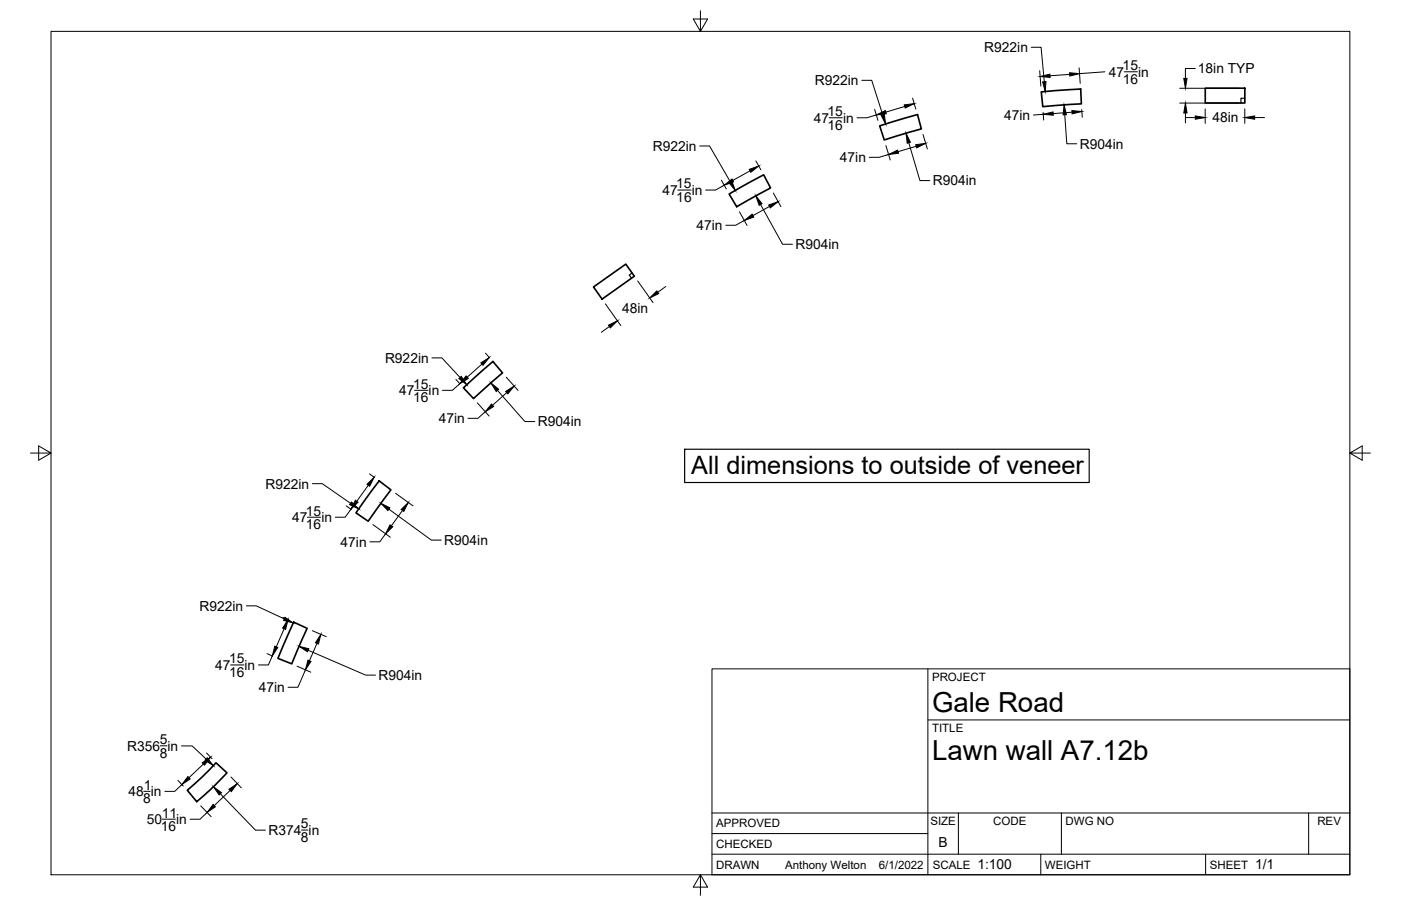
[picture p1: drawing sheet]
<svg xmlns="http://www.w3.org/2000/svg" width="432mm" height="279mm" viewBox="0 0 432 279" stroke-linecap="round" stroke-linejoin="round" font-family="sans-serif">
<!-- layer: Visible -->
<path d="M271.1 38.8l11.7-3.5 1.2 4.5-11.5 3.4zM320.9 28.3l12.2-.8 .2 4.5-11.9 .9zM371.5 27.2h12.2v4.6h-12.2zM224.7 59.8l10.7-5.9 2.1 4.1-10.4 5.8zM182.9 88.5l10-7.1 2.6 3.8-9.9 7zM142.8 119.6l9.1-8.1 3 3.5-9 7.9zM116.9 148.3l3.6 2.8-7 9.6-3.8-2.5zM90.5 191.9l4.2 1.9-4.8 10.9-4.2-1.7zM57.7 243.7l4.6-4.1 4.3-4.4 3.4 3.1-3.6 3.7-5.8 5.2z" fill="none" stroke="#000" stroke-width=".51"/>
<!-- layer: Border -->
<path d="M15.7 9.7h400.3v260.1h-400.3zM215.9 3.3v6.4l-2.2-3.8h4.4l-2.2 3.8M9.4 139.7h6.3l-3.8-2.2v4.4l3.8-2.2M416 139.7l3.8 2.2v-4.4l-3.8 2.2h6.4M215.9 269.8l2.2 3.8h-4.4l2.2-3.8v6.3" fill="none" stroke="#000" stroke-width=".31"/>
<!-- layer: Titleblock -->
<path d="M219.4 206.3h196.6v63.5h-196.6zM286 206.3v63.5M286 222h130M219.4 257.1h66.6M219.4 250.7h196.6M295.4 250.7v12.7M327.1 250.7v12.7M403.3 250.7v12.7M219.4 263.4h196.6M320.8 263.4v6.4M371.6 263.4v6.4" fill="none" stroke="#000" stroke-width=".31"/>
<!-- layer: Dimensions -->
<g fill="none" stroke="#000" stroke-width=".31">
<path d="M317.8 14.6h3.1l1 10.6M255.5 36.3h4.1M265.6 24.8h3.1l3.3 10.5M269.6 33.7l1 3.4M270.1 35.5l-2.9 .8h-3.1M278.8 32.8l-5.8 1.8M281.3 30.3l1 3.4M320.4 21.8l.4 4.8M321.5 34.7l.2 2.3M321.5 35.2l-3 .3M328.2 35.4l.6 8.9h3.1M329.7 22.9l-6.1 .5"/>
<path d="M330.4 34.6l-5.8 .4M332.6 20.9l.3 4.8M333.4 33.8l.2 2.4M340.5 22.1l-7.8 .6M346.5 22.1h4.1M363.6 31.8h18.3M363.6 27.2h18.3M365.4 36.3h3M365.4 34.8v3.1M368.4 21.1h-3v3.1M371.5 33.6v4.4M383.6 33.6v4.4"/>
<path d="M386.7 36.3h3M208.9 58.6h4.1M215.6 45h3.1l6.4 11.1M222.3 55.6l1.6 2.7M223.2 57.1l-2.7 1.5h-3M231.2 52.7l-5.3 2.9M233 49.6l1.5 2.8M238.3 59.5l2.4 4.2M273 44.9l1.4 4.4M273.9 47.6l-2.9 .9h-3.1M280.1 44l3.4 11.7h3.1M282.4 45.1l-5.6 1.7"/>
<path d="M284.5 41.5l1.3 4.4M227.9 65.3l2.4 4.2M229.4 68l-2.7 1.5h-3M234.4 63.1l6.8 12.2h3M237.2 63.7l-5.1 2.8M186.6 93.7l4.7 6.7M196.5 86.6l4.8 6.7M205.2 88.3l-2.5 1.8M133.1 110.4h3.1l5.6 6M140.5 117l1.1 1.3M141.7 118.3l-2.3 2.1h-3M148.5 112.3l-4.5 4"/>
<path d="M149.6 108.9l1.1 1.3M156 116.3l3.7 4.1M187.8 100.7l-2.5 1.8M127.8 120.4h4.1M147.1 124.2l3.6 4.1M149.6 127l-2.3 2h-3.1M153.3 120.4l8.5 9.6h3M156.2 121.1l-4.4 3.9M94.7 159.5h4.1M96.3 149.2h3l8.7 6M106.7 156l1.6 1.1M108.2 157l-1.8 2.5h-3.1"/>
<path d="M113.5 149.6l-3.5 5M113.9 146.1l1.5 1.2M119.8 157l13.1 9.6h3.1M121.9 152.1l5.4 3.9M124.1 157.4l-3.5 4.8M114.9 161.8l5.4 3.9M118.9 164.6l-1.8 2.5h-3.1M75.9 186.8h3.1l8.6 4.1M87.1 190.4l1.8 .8M87.6 193.9l-2.4 5.6M96.3 194.5l4.2 1.8M97.7 198.4l-2.3 5.4"/>
<path d="M71.1 205.1h4.1M82.3 201.6l1.7 .7M83.9 202.3l-1.2 2.8h-3M91.5 205.4l4.3 1.9M94.1 206.6l-2.3 5.3h-3M95 200.5l17.7 7.7h3M49.4 230h2.1M55.9 230h3.3l4.3 4.1M62.7 235.6l-4.4 4.2M63.7 232.2l1.6 1.8M71.2 239.6l3.2 3.4M44.3 244h2"/>
<path d="M50 252.6h4.1M54.8 240.7l1.7 1.7M56 242l-2.2 2.1h-3M61.9 248.5l3.2 3.3M63.8 250.5l-2.2 2.1h-3M67.9 244.8l10.8 11.2h3.1M70.9 243.8l-4.9 4.6M92.9 256h2"/>
</g>
<g fill="#000" stroke="#000" stroke-width=".31">
<path d="M271.5 35.5l1-.3 .5 3zM270.1 35.5l2.8-1.4 .3 1zM278.7 32.3l3.1-.3-2.8 1.3zM321.4 25.3l1-.2-.2 3.1zM320.6 23.6l3-.7 .1 1zM321.5 35.2l3-.7 .1 1zM328 32.3l.7 3-1 .1zM329.6 22.4l3.1 .3-3 .8zM330.4 34.1l3 .3-3 .7zM365.4 31.8l.5 3h-1.1zM364.8 24.2h1.1l-.5 3zM368.4 35.8l3.1 .5-3.1 .5z"/>
<path d="M383.6 36.3l3.1-.5v1zM224.7 56.3l.9-.5 1 2.9zM223.2 57.1l2.4-1.9 .5 .9zM230.9 52.2l2.9-1-2.4 1.9zM273.9 47.6l2.7-1.3 .3 1zM279.3 41.1l1.3 2.8-1 .3zM282.2 44.6l3.1-.4-2.8 1.4zM229.4 68l2.4-1.9 .5 .9zM233 60.4l1.9 2.4-.9 .5zM236.9 63.2l2.9-1-2.4 1.9zM202.4 89.7l.6 .8-2.7 1.4zM141.4 116.8l.8-.7 1.6 2.5z"/>
<path d="M143.7 115.9l.6 .8-2.6 1.6zM148.2 111.9l2.6-1.6-1.9 2.3zM187.5 100.3l2.8-1.4-2.2 2.2zM151.5 124.6l.7 .7-2.6 1.7zM151.3 118.1l2.4 1.9-.8 .7zM155.9 120.7l2.6-1.6-2 2.4zM108.3 154.8l2.3 2.2-2.8-1.4zM109.5 154.3l.9 .6-2.2 2.1zM113.1 149.4l2.2-2.2-1.4 2.7zM117.4 155.2l2.7 1.4-.6 .8zM123.6 157.1l2.2-2.1-1.3 2.7zM120.2 161.9l.9 .6-2.2 2.1z"/>
<path d="M84.7 199.3l.9 .4-1.7 2.6zM88.8 191.1l-.8 3-.9-.4zM87.8 190.4l2.6 1.7-3-.8zM98.9 195.6l-.8 3-.9-.4zM94.9 203.6l.9 .4-1.7 2.6zM92.2 199.3l3 .8-.4 .9zM57.9 239.5l.7 .7-2.6 1.8zM62.3 235.2l2.6-1.7-1.9 2.5zM63.9 233.7l1.8 2.4-2.5-1.7zM65.7 248.1l.7 .7-2.6 1.7zM65.8 242.6l2.5 1.9-.8 .7zM70.6 243.4l2.5-1.7-1.8 2.4z"/>
</g>
<!-- layer: Sketch2 -->
<path d="M383.6 30.3h-1.1v1.5M194.8 84.2l-.9 .6 .8 1" fill="none" stroke="#000" stroke-width=".36"/>
<!-- layer: Sketch3 -->
<path d="M211 138.5h124.7v10.3h-124.7z" fill="none" stroke="#000" stroke-width=".36"/>
<g font-size="8.5">
<text x="287.3" y="219.5">Gale Road</text>
<text x="287.3" y="234.5">Lawn wall A7.12b</text>
</g>
<text font-size="7.8" x="213.1" y="146.3">All dimensions to outside of veneer</text>
<g font-size="4.3">
<text x="303.4" y="16.1">R922in</text>
<text x="341.7" y="23.7">47</text>
<text x="346" y="21.6">15</text>
<text x="350.8" y="23.7">in</text>
<text x="369.2" y="22.6">18in TYP</text>
<text x="251.2" y="26.3">R922in</text>
<text x="346" y="25.8">16</text>
<text x="255.1" y="35.8">15</text>
<text x="250.8" y="37.8">47</text>
<text x="255.1" y="39.9">16</text>
<text x="259.8" y="37.8">in</text>
<text x="309.5" y="37">47in</text>
<text x="373.7" y="37.8">48in</text>
<text x="201.2" y="46.5">R922in</text>
<text x="332.8" y="45.8">R904in</text>
<text x="258.9" y="50">47in</text>
<text x="208.4" y="58.1">15</text>
<text x="287.5" y="57.2">R904in</text>
<text x="204.2" y="60.1">47</text>
<text x="208.4" y="62.2">16</text>
<text x="213.2" y="60.1">in</text>
<text x="214.7" y="71">47in</text>
<text x="245.2" y="76.8">R904in</text>
<text x="191.7" y="96.6">48in</text>
<text x="118.7" y="111.9">R922in</text>
<text x="127.3" y="119.9">15</text>
<text x="123.1" y="121.9">47</text>
<text x="127.3" y="124">16</text>
<text x="132.1" y="121.9">in</text>
<text x="135.2" y="130.5">47in</text>
<text x="165.8" y="131.5">R904in</text>
<text x="81.8" y="150.7">R922in</text>
<text x="90" y="161">47</text>
<text x="94.3" y="159">15</text>
<text x="99" y="161">in</text>
<text x="94.3" y="163.1">16</text>
<text x="105" y="168.6">47in</text>
<text x="136.9" y="168.1">R904in</text>
<text x="61.4" y="188.3">R922in</text>
<text x="66.3" y="206.6">47</text>
<text x="70.6" y="204.6">15</text>
<text x="70.6" y="208.7">16</text>
<text x="75.4" y="206.6">in</text>
<text x="116.7" y="209.7">R904in</text>
<text x="79.8" y="213.5">47in</text>
<text x="39.2" y="231.5">R356 in</text>
<text x="49.3" y="229.5">5</text>
<text x="49.3" y="233.6">8</text>
<text x="39.6" y="245.6">48 in</text>
<text x="44.3" y="243.5">1</text>
<text x="44.1" y="247.6">8</text>
<text x="45.3" y="254.1">50</text>
<text x="49.6" y="256.2">16</text>
<text x="49.8" y="252.1">11</text>
<text x="54.3" y="254.1">in</text>
<text x="82.7" y="257.5">R374 in</text>
<text x="92.7" y="255.5">5</text>
<text x="92.7" y="259.6">8</text>
<text x="289.3" y="261.2">B</text>
<text x="301.2" y="268.1">1:100</text>
<text x="386.8" y="268.1">1/1</text>
</g>
<g font-size="3.5">
<text x="287.3" y="210.1">PROJECT</text>
<text x="287.3" y="225.8">TITLE</text>
<text x="220.7" y="255.2">APPROVED</text>
<text x="286.7" y="254.5">SIZE</text>
<text x="306.1" y="254.5">CODE</text>
<text x="328.4" y="254.5">DWG NO</text>
<text x="406" y="254.5">REV</text>
<text x="220.7" y="261.5">CHECKED</text>
<text x="220.7" y="267.9">DRAWN</text>
<text x="242" y="267.9">Anthony Welton</text>
<text x="270.9" y="267.9">6/1/2022</text>
<text x="287.5" y="267.9">SCALE</text>
<text x="322.1" y="267.9">WEIGHT</text>
<text x="372.9" y="267.9">SHEET</text>
</g>
</svg>
